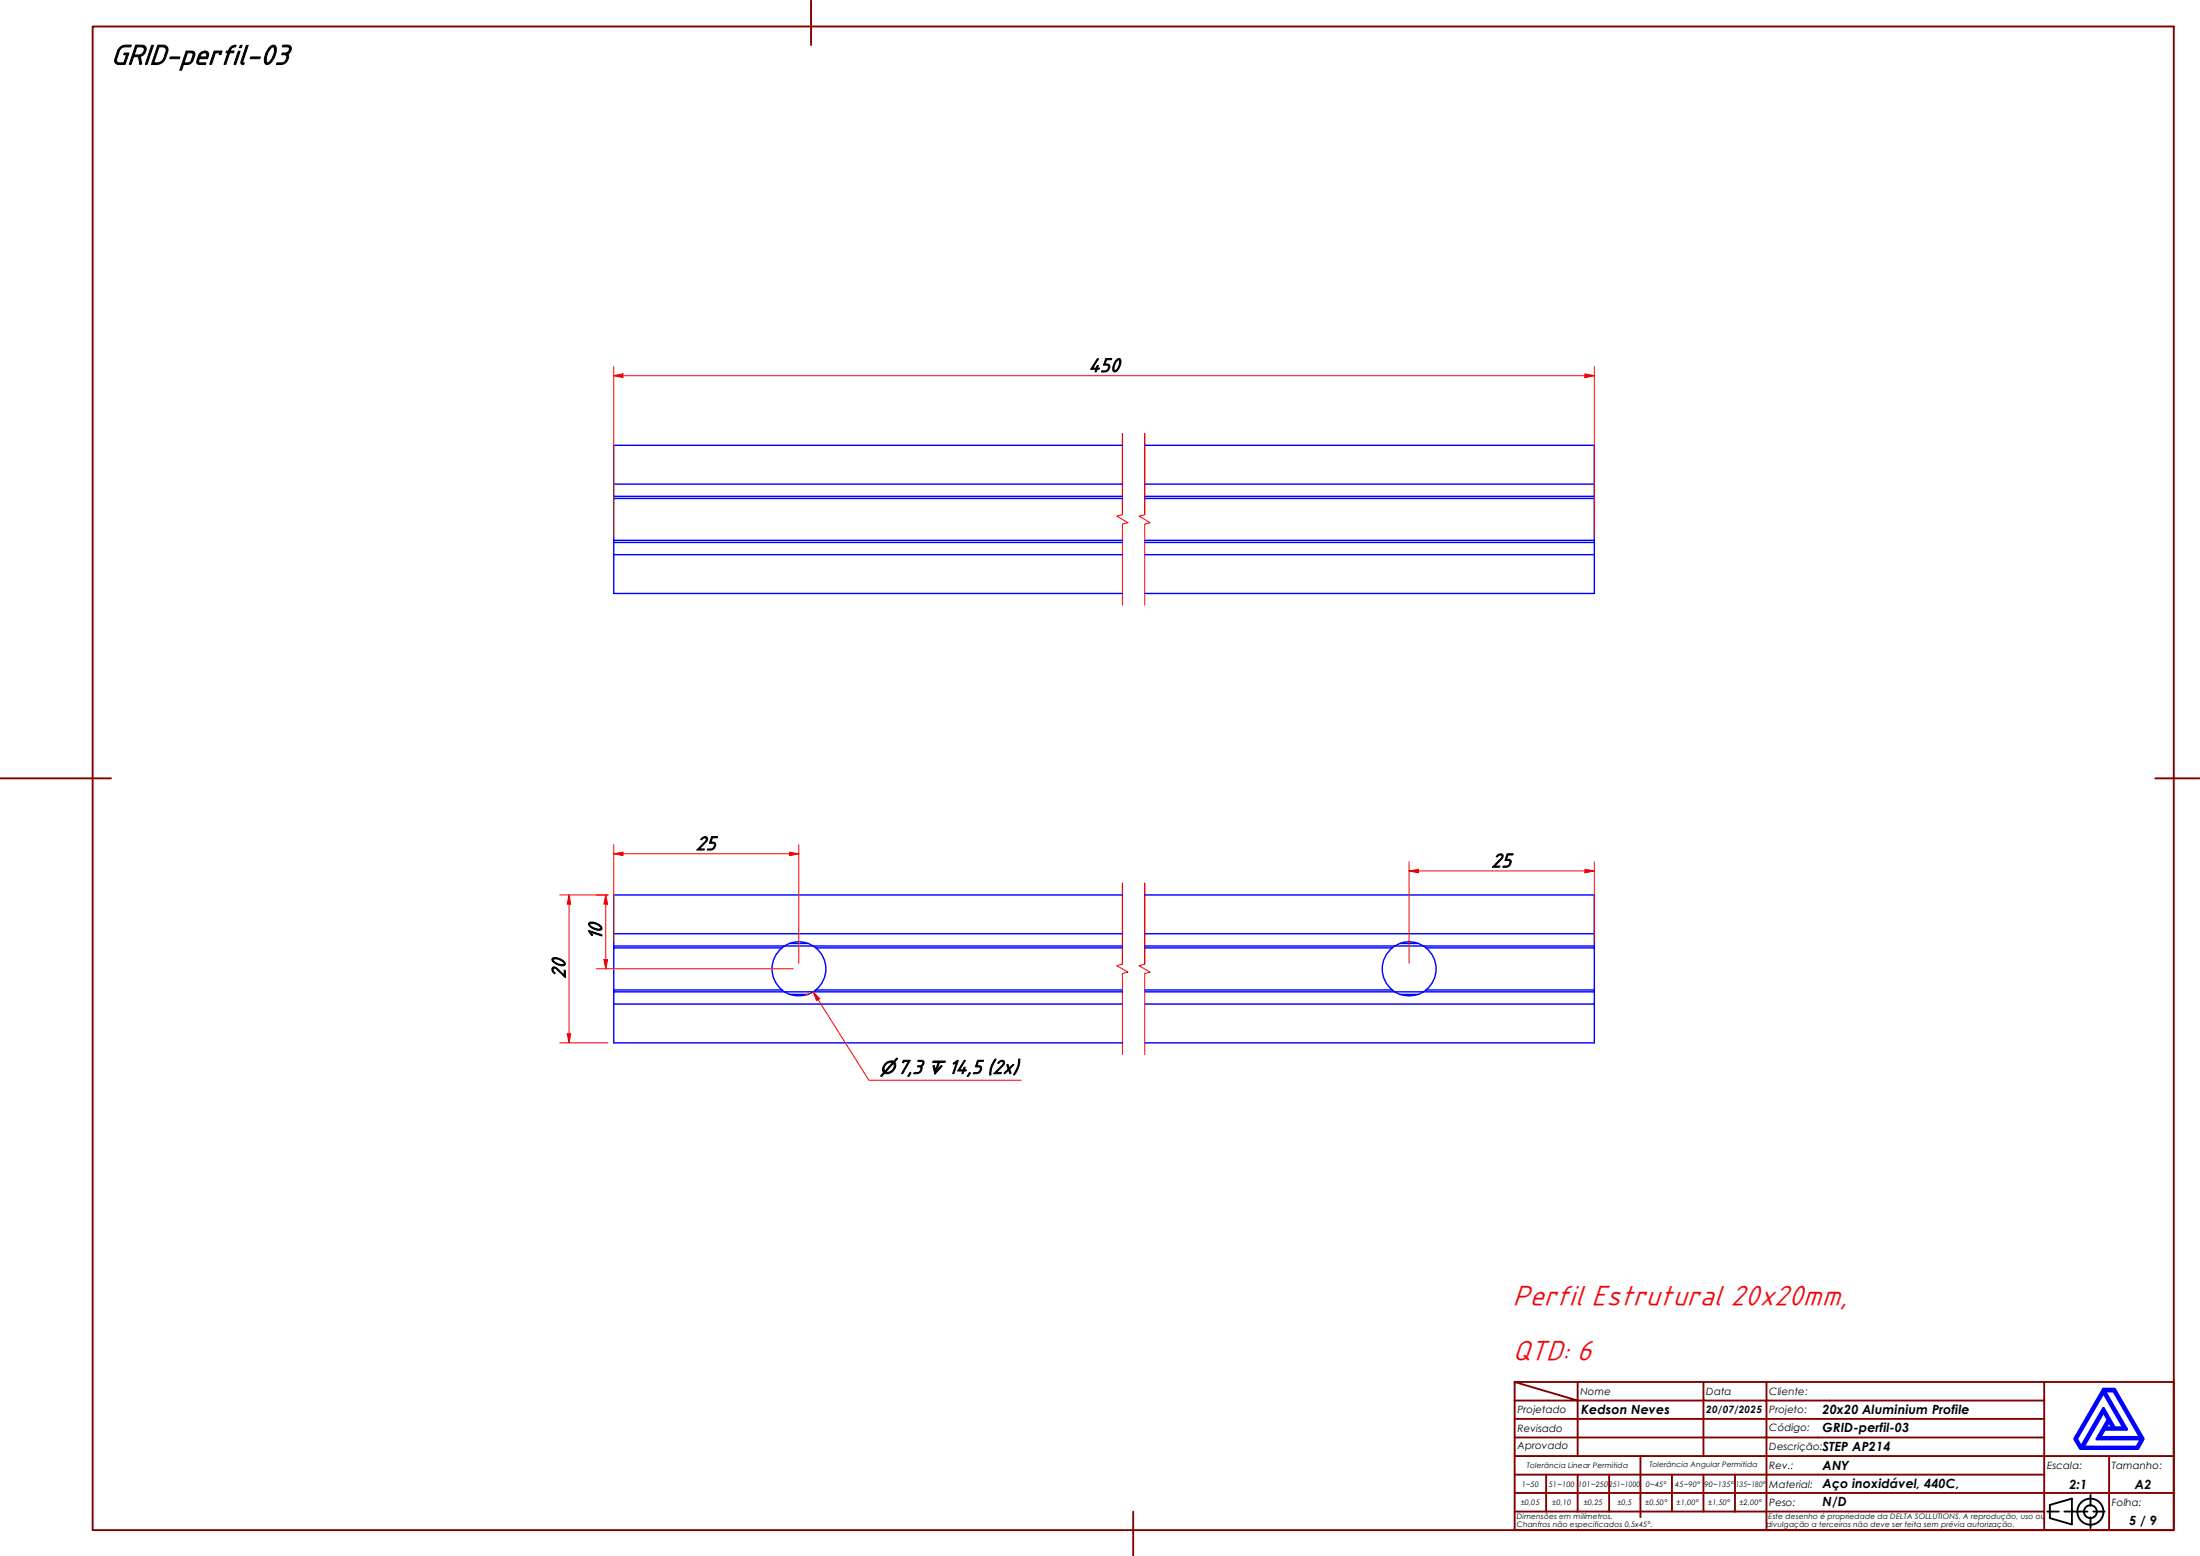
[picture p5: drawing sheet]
<svg xmlns="http://www.w3.org/2000/svg" width="594mm" height="420mm" viewBox="0 0 594 420" stroke-linecap="round" stroke-linejoin="round" font-family="sans-serif">
<!-- layer: Linha Corte (ABNT) -->
<path d="M303.1 139v-21.9v21.9l-1.5 .4 3 1.7-1.5 .4v21.9M309.1 139v-21.9v21.9l-1.5 .4 3 1.7-1.5 .4v21.9M303.1 260.3v-21.8v21.8l-1.5 .5 3 1.7-1.5 .4v21.9M309.1 260.3v-21.8v21.8l-1.5 .5 3 1.7-1.5 .4v21.9" fill="none" stroke="#f00" stroke-width=".27"/>
<!-- layer: Visible (ABNT) -->
<g fill="none" stroke="#00f" stroke-width=".38">
<path d="M165.7 130.7h137.4M165.7 134h137.4M165.7 134.6h137.4M303.1 120.2h-137.4v40.1h137.4M309.1 120.2h121.4v40.1h-121.4M309.1 130.7h121.4M309.1 134h121.4M309.1 134.6h121.4M165.7 145.9h137.4M165.7 146.5h137.4M165.7 149.8h137.4M309.1 145.9h121.4"/>
<path d="M309.1 146.5h121.4M309.1 149.8h121.4M165.7 255.4h46.1M165.7 252.1h137.4M211.2 256a7.3 7.3 0 0 0 0 11.3M211.8 255.4a7.2 7.2 0 0 1 8.5 .5h82.8M211.8 255.4l-.7 .5h-45.4v11.4M211.8 255.4h91.3M213.2 254.7h5M220.3 256a7.3 7.3 0 0 1 0 11.3M303.1 241.7h-137.4v14.2M309.1 255.9h66.8a7.2 7.2 0 0 1 9.2 0h45.4v11.4"/>
<path d="M309.1 241.7h121.4v14.2M309.1 255.4h121.4M309.1 252.1h121.4M375.9 256a7.3 7.3 0 0 0 0 11.3M378.1 254.7h4.9M385.1 256a7.3 7.3 0 0 1 0 11.3M165.7 267.8v-.5h45.4l.7 .5M165.7 271.1v10.5h137.4M165.7 271.1h137.4M211.8 267.8h-46.1v3.3M211.8 267.8h91.3M213.2 268.5h5"/>
<path d="M303.1 267.3h-82.8a7.6 7.6 0 0 1-8.5 .5M309.1 267.3h66.8a7.4 7.4 0 0 0 8.5 .5M309.1 267.8h75.3M378.1 268.5h4.9M384.4 267.8l.7-.5h45.4v.5M384.4 267.8h46.1v3.3h-121.4M430.5 271.1v10.5h-121.4"/>
</g>
<!-- layer: Borda A3/A4 (ABNT) -->
<g fill="none" stroke="#800000" stroke-width=".51">
<path d="M25 7.2h562v406h-562zM219 .2v12M0 210.2h30M582 210.2h12M409 373.2l17 5h-17M409 373.2h178v40h-178zM426 378.2h34v4.9h17M426 378.2v15M426 373.2v5M460 373.2v5h17v4.9M477 373.2v5h75M552 373.2v20h-143"/>
<path d="M409 383.1h51v10.1M409 398.2h17M417.5 398.2v10M434.5 398.2h-8.5v10M443 393.2v16.5M451.5 398.2v10h-42.5M460 398.2v10h8.5M468.5 398.2v10M477 398.2h-42.5v10M477 383.1v5.1h-68M477 398.2v10h75M477 383.1h75"/>
<path d="M477 398.2h75M552 388.2h-75v10M569.5 393.2v9.9h17.5M587 393.2h-35v9.9h17.5v10.1M306 408.2v12M409 403.1h143v10.1M451.5 408.2h8.5M468.5 408.2h8.5v5"/>
</g>
<path d="M568 376l5.5 9.6h-2.5l-3-5.3-6 10.5-1.3-2.3zM568 375.1h3l7.7 13.4-1.4 2.6h-15.5l-1.5-2.6zM568.3 375.6h2.5l7.2 12.6h-11l1.3-2.3h5.9zM568 381.2l1.3 2.1-3 5.2h12l-1.3 2.3h-14.5zM569.5 383.8l1 1.8h-2z" fill="none" stroke="#00f" stroke-width=".83"/>
<!-- layer: 0 -->
<path d="M561.8 391.1h15.5" fill="none" stroke="#000" stroke-width=".27"/>
<g fill="none" stroke="#000" stroke-width=".51">
<path d="M552.8 408.2h3.1M553.5 406.4l6-1.7v6.9l-6-1.7zM557.5 408.2h6.2M564.5 403.6v3M564.5 409.7v3M565.3 408.2h3"/>
<circle cx="564.5" cy="408.2" r="3.5"/>
<circle cx="564.5" cy="408.2" r="1.75"/>
</g>
<path d="M165.7 101.5h2.5" fill="none" stroke="#f00" stroke-width=".27"/>
<path d="M165.7 101.5l2.5-.6v1.1z" fill="#f00"/>
<path d="M165.7 101.5l2.5-.6v1.1zM428 101.5h2.5" fill="none" stroke="#f00" stroke-width=".27"/>
<path d="M428 100.9l2.5 .6-2.5 .5z" fill="#f00"/>
<path d="M165.7 99v45.9M430.5 99v45.9M168.2 101.5h259.8M428 100.9l2.5 .6-2.5 .5zM165.7 230.5h2.5" fill="none" stroke="#f00" stroke-width=".27"/>
<path d="M165.7 230.5l2.5-.4v1z" fill="#f00"/>
<path d="M165.7 230.5l2.5-.4v1zM213.2 230.5h2.5" fill="none" stroke="#f00" stroke-width=".27"/>
<path d="M213.2 230.1l2.5 .4-2.5 .6z" fill="#f00"/>
<path d="M165.7 228.1v26.4M168.2 230.5h45M213.2 230.1l2.5 .4-2.5 .6zM215.7 228.1v32M428 235.2h2.5" fill="none" stroke="#f00" stroke-width=".27"/>
<path d="M428 234.7l2.5 .5-2.5 .5z" fill="#f00"/>
<path d="M380.5 235.2h2.5M428 234.7l2.5 .5-2.5 .5z" fill="none" stroke="#f00" stroke-width=".27"/>
<path d="M380.5 235.2l2.5-.5v1z" fill="#f00"/>
<path d="M380.5 235.2l2.5-.5v1zM380.5 232.7v27.4M383 235.2h45M430.5 232.7v21.8M163.6 241.7v2.4" fill="none" stroke="#f00" stroke-width=".27"/>
<path d="M163.6 241.7l.5 2.4h-1z" fill="#f00"/>
<path d="M163.6 241.7l.5 2.4h-1zM163.6 259.1v2.5" fill="none" stroke="#f00" stroke-width=".27"/>
<path d="M163.1 259.1h1l-.5 2.5z" fill="#f00"/>
<path d="M153.7 241.7v2.4M161 241.7h3.2M163.1 259.1h1l-.5 2.5zM163.6 244.1v15M161 261.6h53.2" fill="none" stroke="#f00" stroke-width=".27"/>
<path d="M153.7 241.7l.4 2.4h-.9z" fill="#f00"/>
<path d="M153.7 241.7l.4 2.4h-.9zM153.7 279.1v2.5" fill="none" stroke="#f00" stroke-width=".27"/>
<path d="M153.2 279.1h.9l-.4 2.5z" fill="#f00"/>
<path d="M151.1 241.7h13.1M153.7 244.1v35M153.2 279.1h.9l-.4 2.5zM151.1 281.6h13.1" fill="none" stroke="#f00" stroke-width=".27"/>
<path d="M219.6 267.8l1.3 2.1" fill="none" stroke="#f00" stroke-width=".27"/>
<path d="M219.6 267.8l1.8 1.9-.9 .5z" fill="#f00"/>
<path d="M219.1 268.1l-1.8 .6M219.6 267.8l1.8 1.9-.9 .5zM220.9 269.9l13.7 21.8h41.2" fill="none" stroke="#f00" stroke-width=".27"/>
<g font-size="8.2" fill="#f00">
<text x="408.5" y="352.4">Perfil Estrutural 20x20mm,</text>
<text x="408.5" y="367.3">QTD: 6</text>
</g>
<text font-size="8.1" x="30" y="17.3">GRID-perfil-03</text>
<g font-size="5.6">
<text x="293.9" y="100.4">450</text>
<text x="187.9" y="229.5">25</text>
<text x="402.7" y="234.1">25</text>
<text x="162.5" y="253.9" transform="rotate(-90 162.5 253.9)">10</text>
<text x="152.6" y="264.3" transform="rotate(-90 152.6 264.3)">20</text>
<text x="242.3" y="289.9">7,3</text>
<text x="256.1" y="289.9">14,5 (2x)</text>
</g>
<g font-size="4.8">
<text x="237.6" y="289.9">⌀</text>
<text x="250.5" y="289.9">↧</text>
</g>
<g font-size="3.4">
<text x="427" y="381.9">Kedson Neves</text>
<text x="492.1" y="381.9">20x20 Aluminium Profile</text>
<text x="492.1" y="386.6">GRID-perfil-03</text>
<text x="492.1" y="391.9">STEP AP214</text>
<text x="492.1" y="396.9">ANY</text>
<text x="492.1" y="401.7">Aço inoxidável, 440C,</text>
<text x="558.8" y="401.9">2:1</text>
<text x="576.5" y="401.9">A2</text>
<text x="492.1" y="406.7">N/D</text>
<text x="575" y="411.7">5 / 9</text>
</g>
<g font-size="2.7">
<text x="426.8" y="376.7">Nome</text>
<text x="460.8" y="376.7">Data</text>
<text x="477.8" y="376.7">Cliente:</text>
<text x="409.8" y="381.4">Projetado</text>
<text x="460.8" y="381.5">20/07/2025</text>
<text x="477.8" y="381.4">Projeto:</text>
<text x="409.8" y="386.7">Revisado</text>
<text x="477.8" y="386.4">Código:</text>
<text x="409.8" y="391.4">Aprovado</text>
<text x="477.8" y="391.5">Descrição:</text>
<text x="477.8" y="401.7">Material:</text>
<text x="477.8" y="396.7">Rev.:</text>
<text x="552.8" y="396.7">Escala:</text>
<text x="570.3" y="396.7">Tamanho:</text>
<text x="477.8" y="406.6">Peso:</text>
<text x="570.3" y="406.7">Folha:</text>
</g>
<g font-size="2">
<text x="410.9" y="401.4">1~50</text>
<text x="412.3" y="396.4">Tolerância Linear Permitida</text>
<text x="418.2" y="401.4">51~100</text>
<text x="426.1" y="401.4">101~250</text>
<text x="434.5" y="401.4">251~1000</text>
<text x="444.4" y="401.4">0~45°</text>
<text x="445.4" y="396.2">Tolerância Angular Permitida</text>
<text x="452.4" y="401.4">45~90°</text>
<text x="460.3" y="401.4">90~135°</text>
<text x="468.7" y="401.4">135~180°</text>
<text x="410.7" y="406.3">±0,05</text>
<text x="419.2" y="406.3">±0,10</text>
<text x="427.7" y="406.3">±0,25</text>
<text x="436.8" y="406.3">±0,5</text>
<text x="444.2" y="406.3">±0,50°</text>
<text x="452.8" y="406.3">±1,00°</text>
<text x="461.3" y="406.3">±1,50°</text>
<text x="469.7" y="406.3">±2,00°</text>
<text x="409.6" y="410.2">Dimensões em milímetros.</text>
<text x="409.6" y="412.3">Chanfros não especificados 0,5x45°.</text>
<text x="477" y="412.3">divulgação a terceiros não deve ser feita sem prévia autorização.</text>
<text x="477.6" y="410.2">Este desenho é propriedade da DELTA SOLLUTIONS. A reprodução, uso ou</text>
</g>
</svg>
